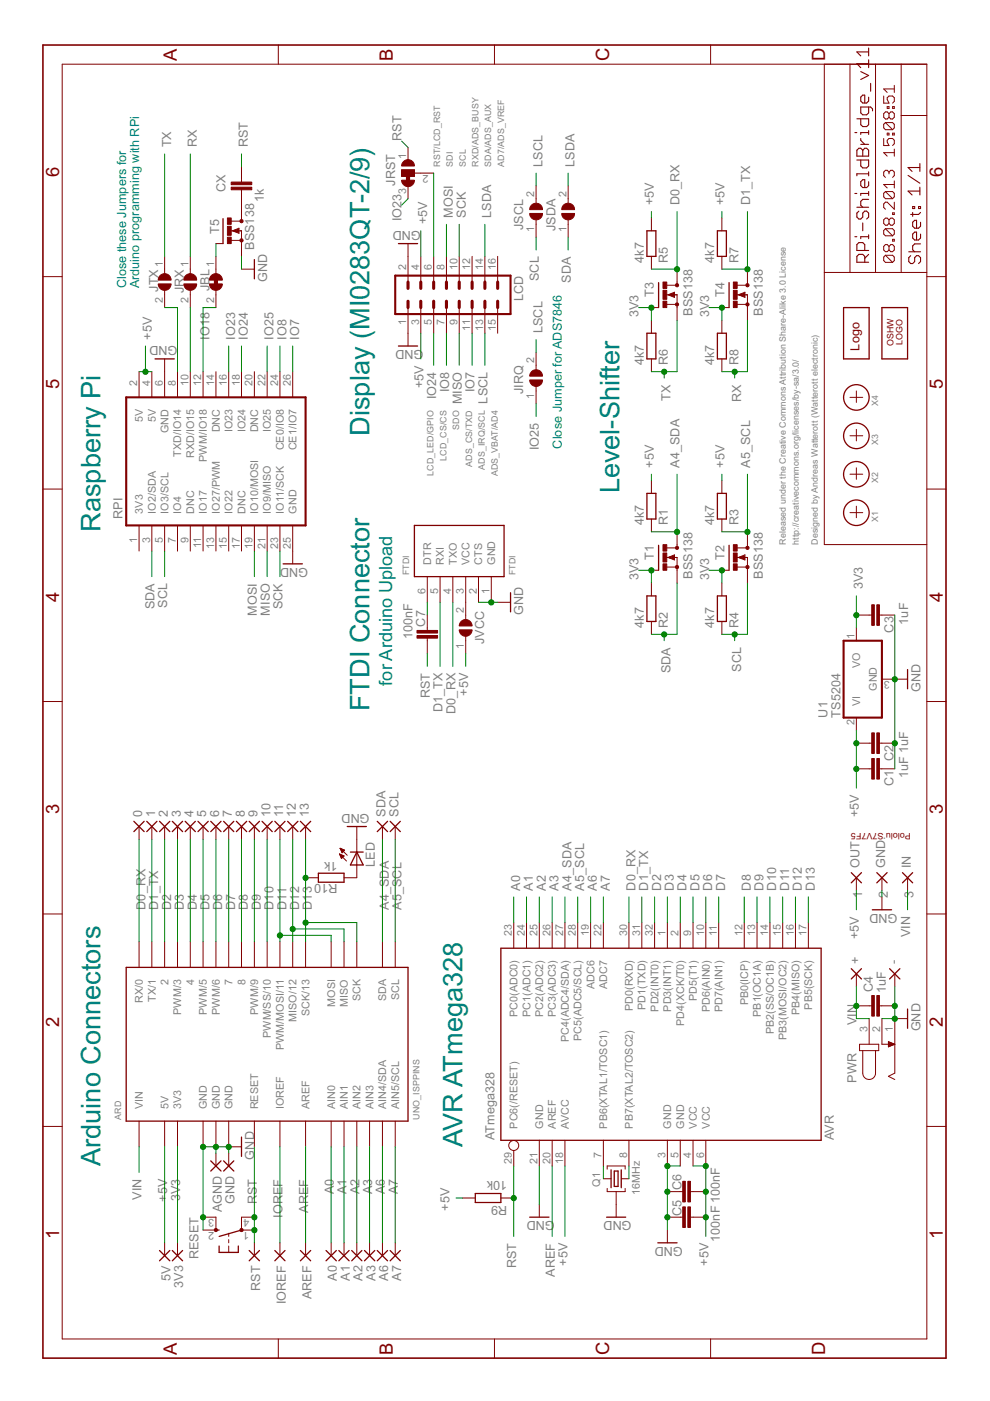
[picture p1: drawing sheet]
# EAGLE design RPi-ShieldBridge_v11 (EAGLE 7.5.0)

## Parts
0  WIREPAD1,6/0,9  [1,6/0,9]
1  WIREPAD1,6/0,9  [1,6/0,9]
2  WIREPAD1,6/0,9  [1,6/0,9]
3  WIREPAD1,6/0,9  [1,6/0,9]
3V3  WIREPAD1,6/0,9  [1,6/0,9]
4  WIREPAD1,6/0,9  [1,6/0,9]
5  WIREPAD1,6/0,9  [1,6/0,9]
5V  WIREPAD1,6/0,9  [1,6/0,9]
6  WIREPAD1,6/0,9  [1,6/0,9]
7  WIREPAD1,6/0,9  [1,6/0,9]
8  WIREPAD1,6/0,9  [1,6/0,9]
9  WIREPAD1,6/0,9  [1,6/0,9]
10  WIREPAD1,6/0,9  [1,6/0,9]
11  WIREPAD1,6/0,9  [1,6/0,9]
12  WIREPAD1,6/0,9  [1,6/0,9]
13  WIREPAD1,6/0,9  [1,6/0,9]
+  WIREPAD2,54/1,0  [2,54/1,0]
-  WIREPAD2,54/1,0  [2,54/1,0]
A0  WIREPAD1,6/0,9  [1,6/0,9]
A1  WIREPAD1,6/0,9  [1,6/0,9]
A2  WIREPAD1,6/0,9  [1,6/0,9]
A3  WIREPAD1,6/0,9  [1,6/0,9]
A6  WIREPAD1,6/0,9  [1,6/0,9]
A7  WIREPAD1,6/0,9  [1,6/0,9]
AGND  WIREPAD1,6/0,9  [1,6/0,9]
ARD  UNO_ISPPINS  [UNO_ISP3]
AREF  WIREPAD1,6/0,9  [1,6/0,9]
AVR  ATmega328  MEGA8-AI  [TQFP32-08]
C1  2uF  C-EUC0603  [C0603]
C2  2uF  C-EUC0603  [C0603]
C3  2uF  C-EUC0603  [C0603]
C4  1uF  C-EUC0603  [C0603]
C5  100nF  C-EUC0603  [C0603]
C6  100nF  C-EUC0603  [C0603]
C7  100nF  C-EUC0603  [C0603]
CX  1k  C-EUC0603  [C0603]
FTDI  FTDI  [FTDI]
GND  WIREPAD1,6/0,9  [1,6/0,9]
GND.  2  WIREPAD1,6/0,9  [1,6/0,9]
IN  3  WIREPAD1,6/0,9  [1,6/0,9]
IOREF  WIREPAD1,6/0,9  [1,6/0,9]
JBL  SJ  [SJ]
JIRQ  SJ  [SJ]
JRST  SJ2W  [SJ_2]
JRX  SJ  [SJ]
JSCL  SJ  [SJ]
JSDA  SJ  [SJ]
JTX  SJ  [SJ]
JVCC  SJ  [SJ]
LCD  MA08-2  [MA08-2]
LED  LEDCHIPLED_0603  [CHIPLED_0603]
LOGO1  OSHW_LOGO_6MILX0150-NT  [OSHW_6X150_NOTEXT]
OUT  1  WIREPAD1,6/0,9  [1,6/0,9]
PWR  DC-JACK""  [DC-JACK]
Q1  16MHz  SMD_OSC2  [SMD_OSC_35X15]
R1  4k7  R-EU_R0603  [R0603]
R2  4k7  R-EU_R0603  [R0603]
R3  4k7  R-EU_R0603  [R0603]
R4  4k7  R-EU_R0603  [R0603]
R5  4k7  R-EU_R0603  [R0603]
R6  4k7  R-EU_R0603  [R0603]
R7  4k7  R-EU_R0603  [R0603]
R8  4k7  R-EU_R0603  [R0603]
R9  10k  R-EU_R0603  [R0603]
R10  1k  R-EU_R0603  [R0603]
RESET  SW_SMDS  [SW_SMD4@1]
RPI  RPI  [RPI]
RST  WIREPAD1,6/0,9  [1,6/0,9]
SCL  WIREPAD1,6/0,9  [1,6/0,9]
SDA  WIREPAD1,6/0,9  [1,6/0,9]
T1  BSS138  IRLML2502  [MICRO3]
T2  BSS138  IRLML2502  [MICRO3]
T3  BSS138  IRLML2502  [MICRO3]
T4  BSS138  IRLML2502  [MICRO3]
T5  BSS138  IRLML2502  [MICRO3]
U1  TS5204-3V3  TS5204  [SOT23]
U$1  WE-LOGO  WE-LOGOPLACE  [WE-LOGO]
X1  PASSER  [PASSER]
X2  PASSER  [PASSER]
X3  PASSER  [PASSER]
X4  PASSER  [PASSER]

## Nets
3V3: 3V3.1(P) ARD.3V3 C3.1 R2.2 R4.2 R6.2 R8.2 T1.1(G) T2.1(G) T3.1(G) T4.1(G) U1.1(VO)
+5V: 5V.1(P) ARD.5V AVR.4(VCC) AVR.6(VCC) AVR.18(AVCC) C1.1 C2.1 C5.1 C6.1 JVCC.1 LCD.3 LCD.4 OUT.1(P) R1.2 R3.2 R5.2 R7.2 R9.2 RPI.2(5V) RPI.4(5V) U1.2(VI)
A0: A0.1(P) ARD.AIN0 AVR.23(PC0(ADC0))
A1: A1.1(P) ARD.AIN1 AVR.24(PC1(ADC1))
A2: A2.1(P) ARD.AIN2 AVR.25(PC2(ADC2))
A3: A3.1(P) ARD.AIN3 AVR.26(PC3(ADC3))
A4_SDA: ARD.SDA AVR.27(PC4(ADC4/SDA)) R1.1 SDA.1(P) T1.3(D)
A5_SCL: ARD.SCL AVR.28(PC5(ADC5/SCL)) R3.1 SCL.1(P) T2.3(D)
A6: A6.1(P) ARD.AIN4(AIN4/SDA) AVR.19(ADC6)
A7: A7.1(P) ARD.AIN5(AIN5/SCL) AVR.22(ADC7)
AREF: ARD.AREF AREF.1(P) AVR.20(AREF)
D0_RX: 0.1(P) ARD.0(RX/0) AVR.30(PD0(RXD)) FTDI.4(TXO) R5.1 T3.3(D)
D1_TX: 1.1(P) ARD.1(TX/1) AVR.31(PD1(TXD)) FTDI.5(RXI) R7.1 T4.3(D)
D2: 2.1(P) ARD.2 AVR.32(PD2(INT0))
D3: 3.1(P) ARD.3(PWM/3) AVR.1(PD3(INT1))
D4: 4.1(P) ARD.4 AVR.2(PD4(XCK/T0))
D5: 5.1(P) ARD.5(PWM/5) AVR.9(PD5(T1))
D6: 6.1(P) ARD.6(PWM/6) AVR.10(PD6(AIN0))
D7: 7.1(P) ARD.7 AVR.11(PD7(AIN1))
D8: 8.1(P) ARD.8 AVR.12(PB0(ICP))
D9: 9.1(P) ARD.9(PWM/9) AVR.13(PB1(OC1A))
D10: 10.1(P) ARD.10(PWM/SS/10) AVR.14(PB2(SS/OC1B))
D11: 11.1(P) ARD.11(PWM/MOSI/11) ARD.MOSI AVR.15(PB3(MOSI/OC2))
D12: 12.1(P) ARD.12(MISO/12) ARD.MISO AVR.16(PB4(MISO))
D13: 13.1(P) ARD.13(SCK/13) ARD.SCK AVR.17(PB5(SCK)) R10.1
DTR: C7.1 FTDI.6(DTR)
GND: -.1(P) AGND.1(P) ARD.GND@1(GND) ARD.GND@2(GND) ARD.GND@3(GND) AVR.3(GND) AVR.5(GND) AVR.21(GND) C1.2 C2.2 C3.2 C4.2 C5.2 C6.2 FTDI.1(GND) FTDI.2(CTS) GND.1(P) GND..1(P) LCD.1 LCD.2 LED.C PWR.1 PWR.2 Q1.GND RESET.2(S) RESET.3(S1) RPI.6(GND) RPI.25(GND) T5.2(S) U1.3(GND)
IO7: LCD.11 RPI.26(CE1/IO7)
IO8: LCD.7 RPI.24(CE0/IO8)
IO18: JBL.2 RPI.12(PWM/IO18)
IO23: JRST.3 RPI.16(IO23)
IO24: LCD.5 RPI.18(IO24)
IO25: JIRQ.1 RPI.22(IO25)
IOREF: ARD.IOREF IOREF.1(P)
LCD_RST: JRST.2 LCD.6
LSCL: JIRQ.2 JSCL.2 LCD.13
LSDA: JSDA.2 LCD.14
MISO: LCD.9 RPI.21(IO9/MISO)
MOSI: LCD.8 RPI.19(IO10/MOSI)
N$1: AVR.8(PB7(XTAL2/TOSC2)) Q1.2
N$2: AVR.7(PB6(XTAL1/TOSC1)) Q1.1
N$11: CX.1 T5.3(D)
N$12: LED.A R10.2
RPI_RST: JBL.1 T5.1(G)
RST: ARD.RST(RESET) AVR.29(PC6(/RESET)) C7.2 CX.2 JRST.1 R9.1 RESET.1(P) RESET.4(P1) RST.1(P)
RX: JRX.1 R8.1 T4.2(S)
RX_IO15: JRX.2 RPI.10(RXD/IO15)
SCK: LCD.10 RPI.23(IO11/SCK)
SCL: JSCL.1 R4.1 RPI.5(IO3/SCL) T2.2(S)
SDA: JSDA.1 R2.1 RPI.3(IO2/SDA) T1.2(S)
TX: JTX.1 R6.1 T3.2(S)
TX_IO14: JTX.2 RPI.8(TXD/IO14)
VCC: FTDI.3(VCC) JVCC.2
VIN: +.1(P) ARD.VIN C4.1 IN.1(P) PWR.3
Unconnected: LCD.12 LCD.15 LCD.16 RPI.1(3V3) RPI.7(IO4) RPI.9(DNC) RPI.11(IO17) RPI.13(IO27/PWM) RPI.14(DNC) RPI.15(IO22) RPI.17(DNC) RPI.20(DNC)

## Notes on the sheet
- Arduino Connectors | Raspberry Pi
- Close these Jumpers for
- Arduino programming with RPi
- FTDI Connector | Display (MI0283QT-2/9)
- for Arduino Upload
- LCD_LED/GPIO
- LCD_CS/CS | RST/LCD_RST
- SDO | SDI
- AVR ATmega328
- ADS_CS/TXD | SCL
- ADS_IRQ/SCL | RXD/ADS_BUSY
- ADS_VBAT/AD4 | SDA/ADS_AUX
- AD7/ADS_VREF
- Close Jumper for ADS7846
- Level-Shifter
- Released under the Creative Commons Attribution Share-Alike 
  License. http://creativecommons.org/licenses/by-sa/4.0/
  
  Designed by Andreas Watterott (Watterott electronic)
- Pololu S7V7F5
